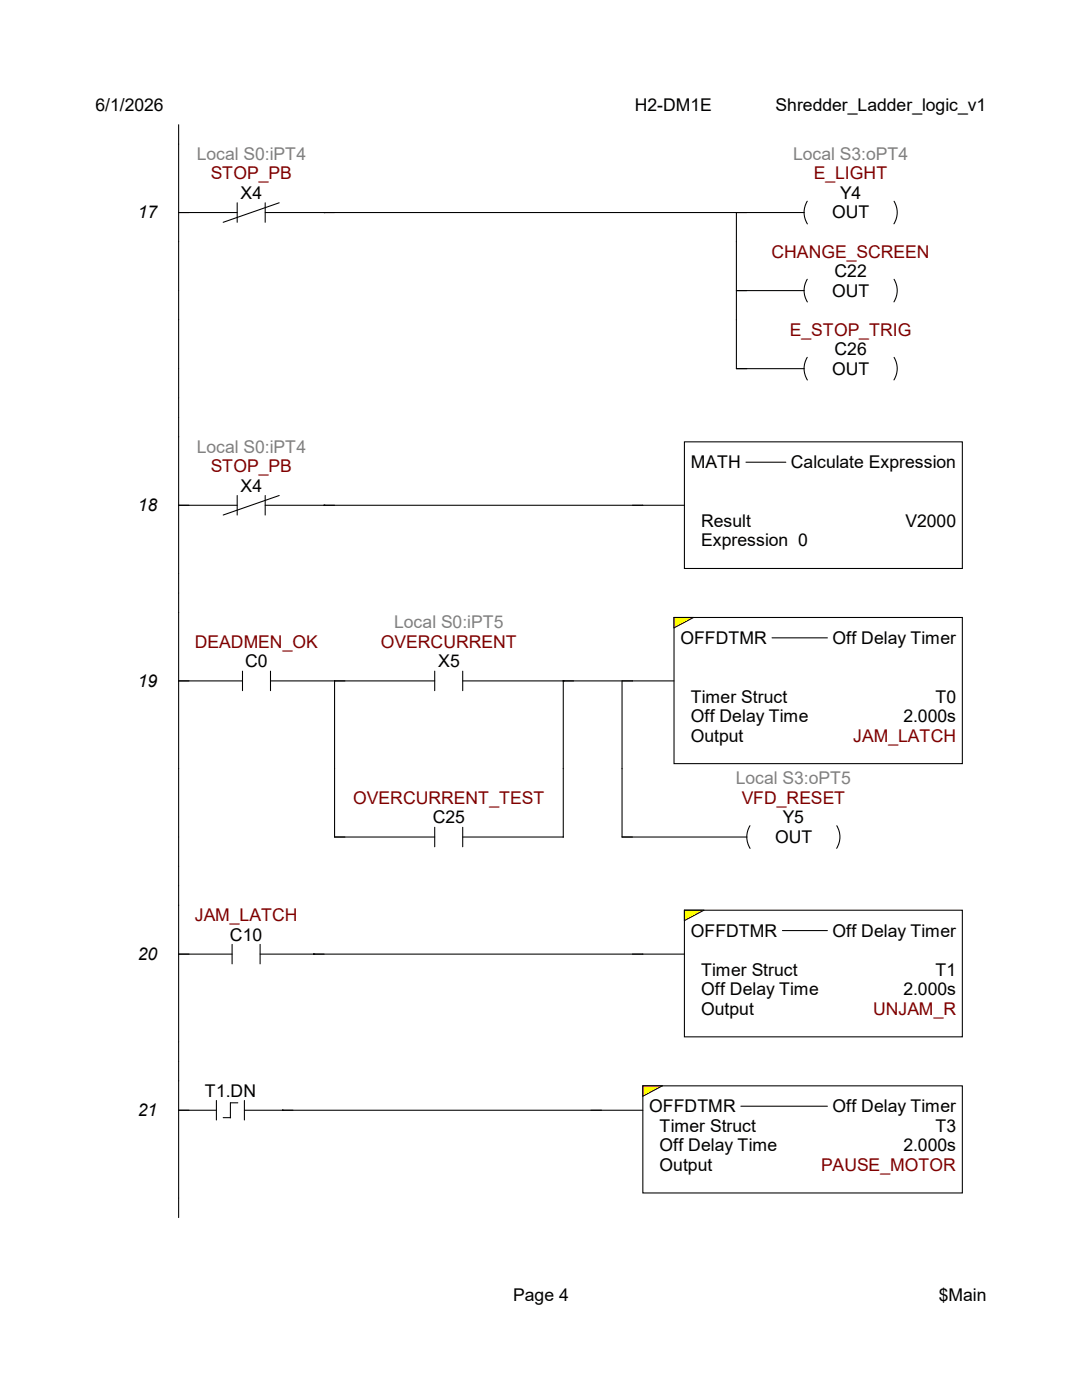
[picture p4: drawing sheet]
<svg xmlns="http://www.w3.org/2000/svg" width="216mm" height="279mm" viewBox="0 0 216 279" stroke-linecap="round" stroke-linejoin="round" font-family="sans-serif">
<g fill="none" stroke="#000" stroke-width=".21">
<path d="M35.6 24.9v128.5M35.6 42.4h11.7M47.3 40.5v3.9M52.9 42.4h107.6M52.9 40.5v3.9M55.7 40.5l-11.2 3.9M64.7 42.4h.1M146.9 42.4v31.2h13.6M146.9 58h13.6M161.1 40.2a4.3 4.3 0 0 0 0 4.5M161.1 55.7a4.3 4.3 0 0 0 0 4.6M178.4 40.2a4.3 4.3 0 0 1 0 4.5"/>
<path d="M178.4 55.7a4.3 4.3 0 0 1 0 4.6M161.1 71.3a4.3 4.3 0 0 0 0 4.5M178.4 71.3a4.3 4.3 0 0 1 0 4.5M47.3 98.9v3.9M52.9 98.9v3.9M55.7 98.9l-11.2 3.9M136.6 88.2h55.4v25.3h-55.4zM148.8 92.2h8M35.6 100.8h11.7M52.9 100.8h83.7M64.7 100.8h.1M35.6 135.9h12.8"/>
<path d="M48.4 133.9v3.9M54 135.9h32.7M54 133.9v3.9M66.8 135.9v17.5M86.7 133.9v3.9M92.3 135.9h42.2M92.3 133.9v3.9M112.4 135.9h.1M112.4 135.9v17.5M124.1 135.9v17.5M134.5 123.2h57.5v29.2h-57.5z"/>
</g>
<path d="M134.5 123.2h4v2.2h-4z" fill="#ff0"/>
<path d="M138.4 123.2l-3.9 2.1" fill="none" stroke="#000" stroke-width=".2"/>
<g fill="none" stroke="#000" stroke-width=".21">
<path d="M138.4 123.2h-3.9v2.1M154.1 127.3h11M35.6 153.4v54.5M66.8 153.4v13.6h19.9M112.4 153.4v13.6M124.1 153.4v13.6h25M86.7 165.1v3.9M92.3 167h20.1M92.3 165.1v3.9M149.6 164.8a4.3 4.3 0 0 0 .1 4.5M167 164.8a4.3 4.3 0 0 1-.1 4.5M35.6 190.4h10.7"/>
<path d="M46.3 188.5v3.9M51.9 190.4h84.7M51.9 188.5v3.9M62.6 190.4h.1M136.6 181.7h55.4v25.2h-55.4z"/>
</g>
<path d="M136.6 181.7h3.9v2.1h-3.9z" fill="#ff0"/>
<path d="M140.5 181.7l-3.9 2" fill="none" stroke="#000" stroke-width=".2"/>
<path d="M140.5 181.7h-3.9v2M156.1 185.7h9M35.6 207.9v31.2M43.2 219.6v3.9M48.8 219.6v3.9M128.3 216.7h63.7v21.4h-63.7zM35.6 221.6h7.6M44.5 223.1h1.5M47.5 220.1h-1.5v3M48.8 221.6h79.5M56.4 221.6h.1" fill="none" stroke="#000" stroke-width=".21"/>
<path d="M128.3 216.7h3.9v2.2h-3.9z" fill="#ff0"/>
<path d="M132.2 216.7l-3.9 2.1" fill="none" stroke="#000" stroke-width=".2"/>
<path d="M132.2 216.7h-3.9v2.1M35.6 239.1v3.9M147.8 220.8h17.3" fill="none" stroke="#000" stroke-width=".21"/>
<g fill="#fff">
<path d="M102.4 256.5h11.1v3.8h-11.1z"/>
<path d="M187.3 256.5h9.5v3.8h-9.5z"/>
</g>
<g font-size="3.5">
<text x="19" y="22.2">6/1/2026</text>
<text x="126.7" y="22.2">H2-DM1E</text>
<text x="154.8" y="22.2">Shredder_Ladder_logic_v1</text>
<text x="48" y="39.7">X4</text>
<text x="167.6" y="39.7">Y4</text>
<text x="27.5" y="43.6">17</text>
<text x="166" y="43.6">OUT</text>
<text x="166" y="59.2">OUT</text>
<text x="166.5" y="55.3">C22</text>
<text x="166.5" y="70.9">C26</text>
<text x="166" y="74.8">OUT</text>
<text x="137.8" y="93.5">MATH</text>
<text x="157.8" y="93.5">Calculate Expression</text>
<text x="48" y="98.1">X4</text>
<text x="27.5" y="102">18</text>
<text x="139.9" y="105.2">Result</text>
<text x="180.7" y="105.2">V2000</text>
<text x="139.9" y="109.1">Expression 0</text>
<text x="135.8" y="128.5">OFFDTMR</text>
<text x="166.1" y="128.5">Off Delay Timer</text>
<text x="27.5" y="137.1">19</text>
<text x="48.9" y="133.2">C0</text>
<text x="87.4" y="133.2">X5</text>
<text x="137.8" y="140.2">Timer Struct</text>
<text x="186.6" y="140.2">T0</text>
<text x="137.8" y="144.1">Off Delay Time</text>
<text x="137.8" y="148">Output</text>
<text x="180.3" y="144.1">2.000s</text>
<text x="86.4" y="164.3">C25</text>
<text x="156.2" y="164.3">Y5</text>
<text x="154.6" y="168.2">OUT</text>
<text x="27.5" y="191.6">20</text>
<text x="45.9" y="187.7">C10</text>
<text x="137.8" y="186.9">OFFDTMR</text>
<text x="166.1" y="186.9">Off Delay Timer</text>
<text x="139.9" y="194.7">Timer Struct</text>
<text x="186.6" y="194.7">T1</text>
<text x="139.9" y="198.6">Off Delay Time</text>
<text x="139.9" y="202.5">Output</text>
<text x="180.3" y="198.6">2.000s</text>
<text x="40.9" y="218.9">T1.DN</text>
<text x="129.5" y="222">OFFDTMR</text>
<text x="166.1" y="222">Off Delay Timer</text>
<text x="27.5" y="222.8">21</text>
<text x="131.6" y="225.9">Timer Struct</text>
<text x="186.6" y="225.9">T3</text>
<text x="131.6" y="229.8">Off Delay Time</text>
<text x="131.6" y="233.7">Output</text>
<text x="180.3" y="229.8">2.000s</text>
<text x="102.4" y="259.6">Page 4</text>
<text x="187.3" y="259.6">$Main</text>
</g>
<g font-size="3.5" fill="#808080">
<text x="39.2" y="31.9">Local S0:iPT4</text>
<text x="158.2" y="31.9">Local S3:oPT4</text>
<text x="39.2" y="90.3">Local S0:iPT4</text>
<text x="78.7" y="125.4">Local S0:iPT5</text>
<text x="146.8" y="156.5">Local S3:oPT5</text>
</g>
<g font-size="3.5" fill="#800000">
<text x="42" y="35.8">STOP_PB</text>
<text x="162.4" y="35.8">E_LIGHT</text>
<text x="154" y="51.4">CHANGE_SCREEN</text>
<text x="157.6" y="67">E_STOP_TRIG</text>
<text x="42" y="94.2">STOP_PB</text>
<text x="38.9" y="129.3">DEADMEN_OK</text>
<text x="76" y="129.3">OVERCURRENT</text>
<text x="170.3" y="148">JAM_LATCH</text>
<text x="70.5" y="160.4">OVERCURRENT_TEST</text>
<text x="148" y="160.4">VFD_RESET</text>
<text x="38.9" y="183.8">JAM_LATCH</text>
<text x="174.2" y="202.5">UNJAM_R</text>
<text x="163.8" y="233.7">PAUSE_MOTOR</text>
</g>
</svg>
